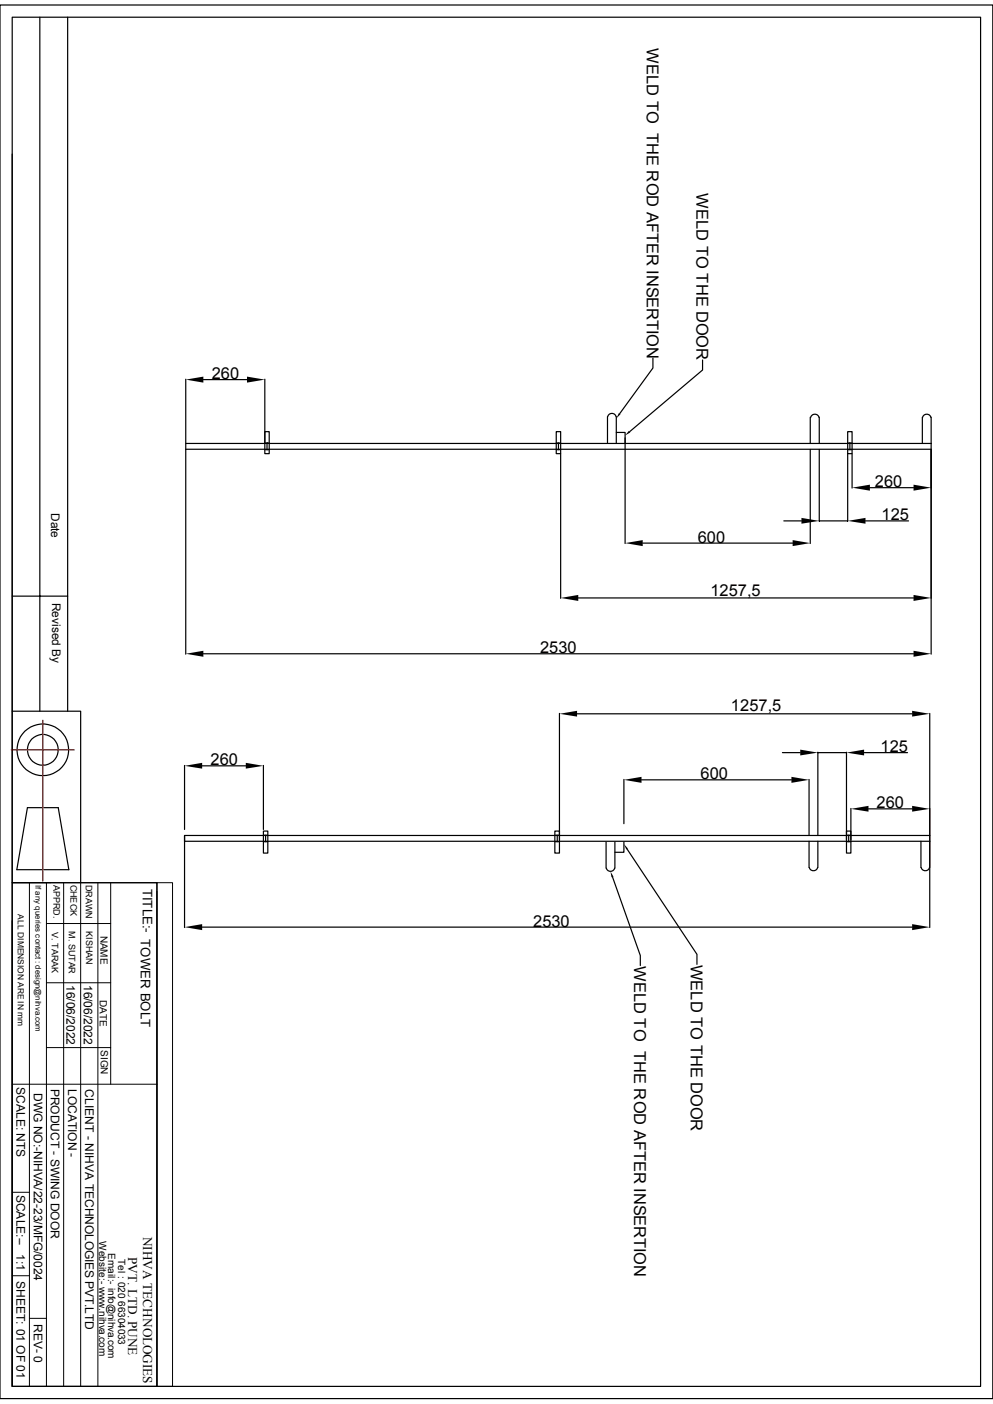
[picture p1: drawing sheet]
<svg xmlns="http://www.w3.org/2000/svg" width="210mm" height="297mm" viewBox="0 0 210 297" stroke-linecap="round" stroke-linejoin="round" font-family="sans-serif">
<g fill="none" stroke="#000" stroke-width=".25">
<path d="M0 1.1h210v294.8h-210zM2.6 3.6h204.8v289.7h-204.8zM8.4 3.6v146.9M14.3 3.6v146.9M2.6 32.6v117.9h14.5v36.2M138.1 75.8v2.1l-7 9.6M148.6 76.2v2.1l-15.4 13M39.3 80.2v13.6M39.3 95.1v43.3M43 80.3h9.2M56 91.3h.9v4.7h-.9zM56 80.2v13.5h.3"/>
<path d="M56 95.1h.3M56.4 93.7h.5M56.4 95.1h.5M56.5 93.7v1.4M117.6 91.3h1v4.7h-1zM117.6 93.7h.4M117.6 95.1h.4M118.1 93.7h.1M118.1 95.1h.1M118.1 93.7v1.4M118.2 93.7h.4M118.2 95.1h.4"/>
<path d="M118.6 96v30.6M128.5 88.1v5.6M128.5 88.1a.92 .92 0 0 1 .9-.7 .92 .92 0 0 1 .9 .7M130.3 91.5h1.9v2.2M130.3 88.1v5.6M132.2 92.6v22.4M171.4 88.3v5.5M171.4 95.1v19.9M171.4 88.3a.92 .92 0 0 1 .9-.7 .92 .92 0 0 1 .9 .7M173.3 88.3v5.5M173.3 95.1v15.2M179.3 91.3h.9v4.7h-.9z"/>
<path d="M179.3 93.7h.4M179.3 95.1h.4M179.3 96v14.3M179.7 93.7h.1M179.7 95.1h.1M179.7 93.7v1.4M179.9 93.7h.3M179.9 95.1h.3M180.2 96v7.3M195.1 88.3v5.5M195.1 88.3a.92 .92 0 0 1 .9-.7 .92 .92 0 0 1 .9 .7M196.9 93.8h-157.6v1.2h157.6"/>
<path d="M196.9 88.3v50.1M135.9 114.9h31.7M165.8 110.2h3.7M173.3 110.2h6M183 110.2h9.2M184 103.2h9.2M2.6 126.1h11.7M43 138.3h150.2M122.3 126.5h70.9M2.6 150.5v36.2M118.3 150.9v26.7M122 151h70.9"/>
<path d="M165.5 159.2h3.7M173 159.1v17.6M173 159.2h6M179 159.1v18.5M182.8 159.2h9.1M196.6 150.9v45.3M5.8 170.9h6.5l2.3 13.1h-11zM39 176.7v1.3h157.6M39 176.7h157.6M39 161.9v13.6M39 176.8v19.4M42.8 162h9.2"/>
<path d="M55.7 175.8h.9v4.7h-.9zM55.7 178.1h.3M55.7 176.7h.3M55.7 161.9v13.6M56.2 176.7v1.4M56.3 178.1h.3M56.3 176.7h.3M117.3 175.8h1v4.7h-1zM117.3 178.1h.4M117.3 176.7h.4M117.8 176.7v1.4M117.9 178.1h.4"/>
<path d="M117.9 176.7h.4M128.2 178.1v5.5M130 178.1v5.5M132 178.1v2.2h-2M132 164.9v9.3M132.6 179.6l14.8 22.3v2.1M135.7 165h31.7M171.1 164.9v11.8M171.1 178v5.5M173 178l-.1 5.5a.92 .92 0 0 1-.9 .7 .92 .92 0 0 1-.8-.7M179 175.8h1v4.7h-1zM179 178.1h.4"/>
<path d="M179 176.7h.4M179.5 178.1h.1M179.5 176.7h.1M179.5 176.7v1.4M179.6 178.1h.4M179.6 176.7h.4M180 171v6.6M183.7 171.1h9.2M194.8 178v5.5M2.6 186.7h30.6v106.6h-30.6zM2.6 194.8v98.5M42.8 196.1h150.1"/>
<path d="M128.2 183.6a.92 .92 0 0 0 .9 .7 .92 .92 0 0 0 .9-.7M129.5 185.5l5.9 16.6v2.2M194.8 183.5a.92 .92 0 0 0 .9 .7 .92 .92 0 0 0 .9-.7"/>
<circle cx="9.1" cy="158.6" r="5.5"/>
<circle cx="9.1" cy="158.6" r="3.3"/>
</g>
<g fill="none" stroke="#000" stroke-width=".21">
<path d="M2.6 186.7h30.6M6.2 186.7v106.6M9.8 195.4h13.6M9.8 186.7v106.6M13.5 186.7v106.6M17.1 186.7v106.6M20.7 186.7v106.6M23.4 186.7v42.7M33.2 186.7h3.3v106.6h-3.3zM33.2 188.6v104.7M9.8 207.9h13.6M2.6 229.4h30.6"/>
<path d="M9.8 221.6h13.6M2.6 252.2h3.6M2.6 269.9h3.6M6.2 278.9h3.6"/>
</g>
<g fill="none" stroke="#f00" stroke-width=".25">
<path d="M2.4 158.6h.4M2.8 158.6h.6M3.5 158.6h.5M4.1 158.6h.4M4.6 158.6h.1M4.7 158.6h.4M5.2 158.6h.1M5.4 158.6h.4M5.8 158.6h.1M6 158.6h.4M6.5 158.6h.1M6.6 158.6h.4"/>
<path d="M7.1 158.6h.1M7.3 158.6h.4M7.7 158.6h.1M7.9 158.6h.4M8.4 158.6h.1M8.6 158.6h.3M9 158.6h.1M9.1 152.4v.4M9.1 152.9v.1M9.1 153v.4M9.1 153.5v.1M9.1 153.7v.4"/>
<path d="M9.1 154.1v.1M9.1 154.3v.4M9.1 154.8v.1M9.1 154.9v.4M9.1 155.4v.1M9.1 155.6v.4M9.1 156v.1M9.1 156.2v.4M9.1 156.7v.1M9.1 156.8v.4M9.1 157.3v.1M9.1 157.5v.4"/>
<path d="M9.1 157.9v.1M9.1 158.1v.4M9.1 158.6v.1M9.1 158.8v.3M9.1 159.2v.6M9.1 159.9v.5M9.2 158.6h.4M9.7 158.6h.1M9.8 158.6h.4M10.3 158.6h.1M10.5 158.6h.3M10.9 158.6h.1"/>
<path d="M11.1 158.6h.4M11.6 158.6h.1M11.7 158.6h.4M12.2 158.6h.1M12.4 158.6h.3M12.8 158.6h.6M13.5 158.6h.5M14.1 158.6h.5M14.7 158.6h.1M14.9 158.6h.4M15.4 158.6h.1M15.5 158.6h.2"/>
<path d="M9.1 160.5h.1M9.1 160.6v.4M9.1 161.1v.1M9.1 161.2v.5M9.1 161.8h.1M9.1 161.9v.5M9.1 162.5v.6M9.1 163.2v.5M9.1 163.8v.4M9.1 164.3h.1M9.1 164.4v.4M9.1 164.9v.1"/>
<path d="M9.1 165.1v.3M9.1 165.5v.1M9.1 165.7v.4M9.1 166.2h.1M9.1 166.3v.4M9.1 166.8v.1M9.1 167v.3M9.1 167.4v.1M9.1 167.6v.4M9.1 168.1h.1M9.1 168.2v.4M9.1 168.7v.1"/>
<path d="M9.1 168.9v.3M9.1 169.3v.1M9.1 169.5v.4M9.1 170v.1M9.1 170.1v.4M9.1 170.6v.1M9.1 170.8v.4M9.1 171.2v.1M9.1 171.4v.4M9.1 171.9v.1M9.1 172v.4M9.1 172.5v.6"/>
<path d="M9.1 173.1v.6M9.1 173.8v.5M9.1 174.4v.1M9.1 174.5v.5M9.1 175v.1M9.1 175.2v.4M9.1 175.7h.1M9.1 175.8v.6M9.1 176.4v.6M9.1 177.1v.5M9.1 177.7v.4M9.1 178.2v.1"/>
<path d="M9.1 178.4v.3M9.1 178.8v.1M9.1 179v.4M9.1 179.5h.1M9.1 179.6v.4M9.1 180.1v.1M9.1 180.3v.3M9.1 180.7v.1M9.1 180.9v.4M9.1 181.4h.1M9.1 181.5v.4M9.1 182v.1"/>
<path d="M9.1 182.2v.3M9.1 182.6v.1M9.1 182.8v.4M9.1 183.3h.1M9.1 183.4v.4M9.1 183.9v.1M9.1 184.1v.3M9.1 184.5v.1M9.1 184.7v.4M9.1 185.2v.1M9.1 185.3v.4M9.1 185.8v.1"/>
<path d="M9.1 186v.4"/>
</g>
<g fill="#000">
<path d="M39.3 80.3l3.7-.6v1.2zM52.2 79.7l3.8 .6-3.8 .6zM130.9 87.4l.3 .2-.9 .9zM133 91.1l.3 .4-1.1 .6zM132.2 114.9l3.7-.6v1.2zM167.6 114.3l3.8 .6-3.8 .6zM169.5 109.6l3.8 .6-3.8 .6zM179.3 110.2l3.7-.6v1.2zM180.2 103.2l3.8-.7v1.3zM193.2 102.5l3.7 .7-3.7 .6zM39.3 138.3l3.7-.6v1.2zM118.6 126.5l3.7-.6v1.2z"/>
<path d="M193.2 137.7l3.7 .6-3.7 .6zM193.2 125.9l3.7 .6-3.7 .6zM118.3 151l3.7-.6v1.2zM169.2 158.6l3.8 .6-3.8 .6zM179 159.2l3.8-.6v1.2zM192.9 150.4l3.7 .6-3.7 .6zM39 162l3.8-.6v1.2zM52 161.4l3.7 .6-3.7 .6zM132 178.6l.8 .9-.3 .2zM132 165l3.7-.7v1.3zM167.4 164.3l3.7 .7-3.7 .6zM180 171.1l3.7-.6v1.2z"/>
<path d="M192.9 170.5l3.7 .6-3.7 .6zM39 196.1l3.8-.6v1.3zM129.1 184.4l.7 1.1-.5 .1zM192.9 195.5l3.7 .6-3.7 .7z"/>
</g>
<g font-size="3.5">
<text x="136.8" y="10.2" transform="rotate(90 136.8 10.2)">WELD TO THE ROD AFTER INSERTION</text>
<text x="147.3" y="40.9" transform="rotate(90 147.3 40.9)">WELD TO THE DOOR</text>
<text x="44.8" y="80.2">260</text>
<text x="185" y="103.1">260</text>
<text x="186.4" y="110.1">125</text>
<text x="147.6" y="114.8">600</text>
<text x="150.2" y="126">1257,5</text>
<text x="114.2" y="138.2">2530</text>
<text x="154.6" y="150.5">1257,5</text>
<text x="44.5" y="161.9">260</text>
<text x="186.2" y="159.1">125</text>
<text x="148.2" y="164.9">600</text>
<text x="185.4" y="171">260</text>
<text x="112.8" y="196">2530</text>
<text x="134.2" y="204.3" transform="rotate(90 134.2 204.3)">WELD TO THE ROD AFTER INSERTION</text>
<text x="146.1" y="204.1" transform="rotate(90 146.1 204.1)">WELD TO THE DOOR</text>
</g>
<g font-size="2.8">
<text x="30.2" y="188" transform="rotate(90 30.2 188)">TITLE:- TOWER BOLT</text>
<text x="30.3" y="261.6" transform="rotate(90 30.3 261.6)">NIHVA TECHNOLOGIES</text>
<text x="27.1" y="265.9" transform="rotate(90 27.1 265.9)">PVT. LTD. PUNE</text>
</g>
<g font-size="2.5">
<text x="10.8" y="108.5" transform="rotate(90 10.8 108.5)">Date</text>
<text x="11" y="127.5" transform="rotate(90 11 127.5)">Revised By</text>
<text x="14.1" y="208.4" transform="rotate(90 14.1 208.4)">16/06/2022</text>
<text x="17.7" y="208.3" transform="rotate(90 17.7 208.3)">16/06/2022</text>
<text x="3.5" y="230" transform="rotate(90 3.5 230)">SCALE: NTS</text>
<text x="7.2" y="231.2" transform="rotate(90 7.2 231.2)">DWG NO:-NIHVA/22-23/MFG/0024</text>
<text x="10.8" y="230.3" transform="rotate(90 10.8 230.3)">PRODUCT - SWING DOOR</text>
<text x="14.4" y="230.3" transform="rotate(90 14.4 230.3)">LOCATION -</text>
<text x="18" y="230.4" transform="rotate(90 18 230.4)">CLIENT - NIHVA TECHNOLOGIES PVT.LTD</text>
<text x="3.5" y="252.7" transform="rotate(90 3.5 252.7)">SCALE:--</text>
<text x="3.5" y="265.3" transform="rotate(90 3.5 265.3)">1:1</text>
<text x="3.5" y="271" transform="rotate(90 3.5 271)">SHEET: 01 OF 01</text>
<text x="7.2" y="280" transform="rotate(90 7.2 280)">REV- 0</text>
</g>
<g font-size="2.1">
<text x="21.3" y="197.9" transform="rotate(90 21.3 197.9)">NAME</text>
<text x="21.1" y="211.5" transform="rotate(90 21.1 211.5)">DATE</text>
<text x="21.3" y="222.1" transform="rotate(90 21.3 222.1)">SIGN</text>
<text x="21" y="262.6" transform="rotate(90 21 262.6)">Website:- www.nihva.com</text>
<text x="22.9" y="265" transform="rotate(90 22.9 265)">Email:- info@nihva.com</text>
<text x="25" y="266.3" transform="rotate(90 25 266.3)">Tel : 020 66304033</text>
</g>
<g font-size="1.9">
<text x="11.3" y="187.2" transform="rotate(90 11.3 187.2)">APPRD.</text>
<text x="14.9" y="187.1" transform="rotate(90 14.9 187.1)">CHECK</text>
<text x="18.1" y="187.2" transform="rotate(90 18.1 187.2)">DRAWN</text>
<text x="11" y="197.1" transform="rotate(90 11 197.1)">V. TARAK</text>
<text x="14.6" y="196.9" transform="rotate(90 14.6 196.9)">M. SUTAR</text>
<text x="18.2" y="197" transform="rotate(90 18.2 197)">KISHAN</text>
</g>
<text font-size="1.8" x="3.8" y="193.4" transform="rotate(90 3.8 193.4)">ALL DIMENSION ARE IN mm</text>
<text font-size="1.7" x="7.5" y="187.2" transform="rotate(90 7.5 187.2)">If any queries contact : design@nihva.com</text>
</svg>
